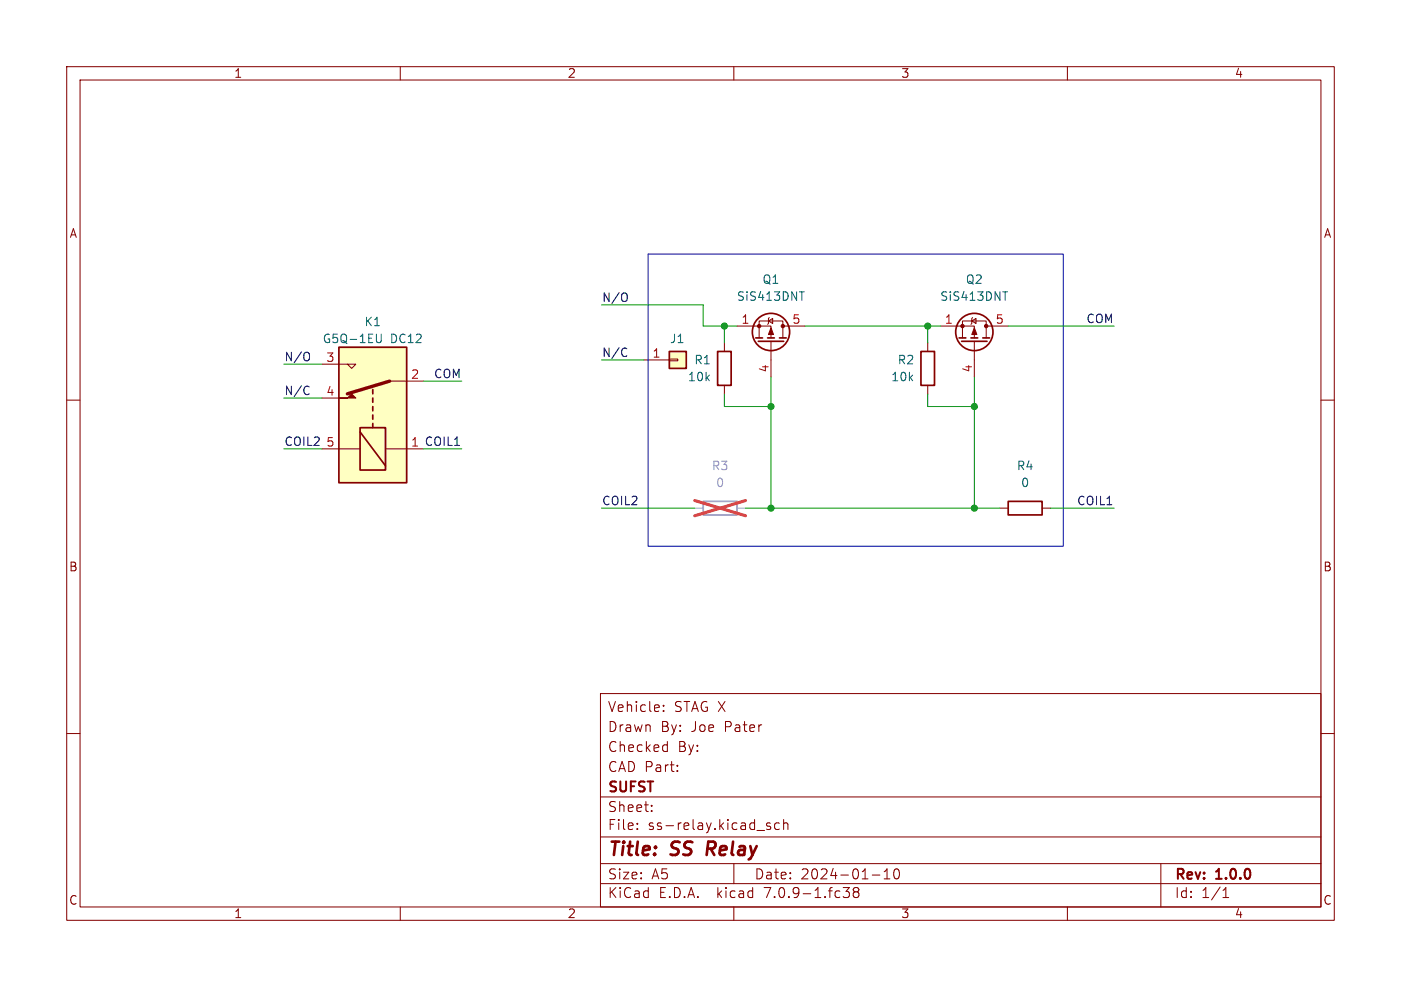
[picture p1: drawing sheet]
<svg xmlns="http://www.w3.org/2000/svg" width="210mm" height="148mm" viewBox="0 0 210 148" stroke-linecap="round" stroke-linejoin="round" font-family="sans-serif">
<g fill="none" stroke="#840000" stroke-width=".15">
<path d="M10 10h190v128h-190zM12 12h186v124h-186zM60 10v2M110 10v2M160 10v2M10 60h2M48.3 54.6h5l-.6 .6-.6-.6M48.3 59.7h2.5M58.4 57.2h5.1M96.5 54h3.8M100.3 53.8h1.3v.3h-1.3zM108.6 51.4v1.3"/>
<path d="M108.6 57.8v1.3M110.5 48.9h5.1v1.8M113.8 50.7v-2.6h3.5v2.6M115.2 48.1l.6-.3v.7zM115.3 47.6l-.1 .2v.7l-.1 .1M115.6 51.2v5.3M117.3 48.9h3.3M139.1 51.4v1.3M139.1 57.8v1.3M141 48.9h5v1.8M144.3 50.7v-2.6h3.5v2.6M145.7 48.1l.6-.3v.7z"/>
<path d="M145.8 47.6l-.1 .2v.7l-.2 .1M146 51.2v5.3M147.8 48.9h3.3M198 60h2M48.3 67.3h5.7M57.8 67.3h5.7M149.9 76.2h1.2M156.2 76.2h1.3M10 110h2M90 104h108v32h-108zM90 119.5h108M99.5 105.8v.1"/>
<path d="M99.5 106.5v.2M99.6 111.7l.4 .1M100 111.2v1.5M100 112.6l-.4 .1M101.5 115.5v.2M101.5 114.8v.1M198 110h2M60 136v2M90 132.5h108M90 129.5h108M90 125.5h108M95.5 124.2v.2"/>
<path d="M95.5 123.5v.1M97.7 121.5v.2M97.7 120.8v.1M110 136v2M110 129.5v3M115.5 123.5l-.4-.1-.2 .2 .1 .2 .5 .2v.3h-.6M116.8 123.5l-.4-.1-.3 .3v.4l.2 .2h.5M117.5 123.5a.37 .37 0 0 1 .6 .1v.8M117.5 122.9v1.5M126.4 133.1h.9l-.5 .6a.41 .41 0 0 1 .5 .2v.4l-.1 .2h-.7M128.2 133.7l-.3-.3 .1-.2 .2-.1 .4 .1 .2 .2-.1 .2-.2 .1M128.2 133.7l-.3 .3v.3l.3 .3 .4-.1 .2-.2-.1-.4-.2-.2"/>
<path d="M128.2 133.7h.3M130.8 131.2h1.1M132.5 131.8h.9M132.5 130.7l.5-.4v1.5M134.2 130.4l.3-.1a.94 .94 0 0 1 0 1.5h-.2a1 1 0 0 1-.1-1.4zM160 136v2M174 129.5v6.5M183.3 134.6h.9M183.3 133.5l.5-.4v1.5"/>
</g>
<path d="M106.2 126.2l-.3 2" fill="none" stroke="#840000" stroke-width=".4"/>
<g fill="none" stroke="#840000" stroke-width=".25">
<path d="M50.8 52.1h10.2v20.3h-10.2zM55.9 58.4v.7M55.9 59.7v.6M100.3 52.7h2.6v2.5h-2.6zM107.6 52.7h2v5.1h-2zM113.3 50.7h1M113.7 51.2h3.8M115.1 50.7h1M116.8 50.7h1.1M138 52.7h2.1v5.1h-2.1zM143.8 50.7h1M144.1 51.2h3.9"/>
<path d="M145.5 50.7h1.1M147.3 50.7h1M54 64.1h3.8v6.4h-3.8zM54 64.8l3.8 5.1M55.9 61v.6M55.9 62.2v.7M55.9 63.5v.6M151.1 75.2h5.1v2h-5.1z"/>
<circle cx="115.6" cy="49.8" r="2.79"/>
<circle cx="146" cy="49.8" r="2.79"/>
</g>
<g fill="#840000" stroke="#840000" stroke-width=".15">
<path d="M146 49.1l.4 1.1h-.7z"/>
<path d="M50.8 59.7h1.3l.6-.6 .6 .6z"/>
<path d="M115.6 49.1l.4 1.1h-.8z"/>
<circle cx="144.3" cy="48.9" r=".25"/>
<circle cx="147.8" cy="48.9" r=".25"/>
<circle cx="113.8" cy="48.9" r=".25"/>
<circle cx="117.3" cy="48.9" r=".25"/>
</g>
<path d="M57.1 50.1v1.2l-.2 .1-.4-.1M119.8 43.8h.8M150.3 43.8h.7" fill="none" stroke="#006464" stroke-width=".15"/>
<g fill="#ffffc2" stroke="#ffffc2" stroke-width=".15">
<path d="M50.8 52.1h10.2v20.3h-10.2z"/>
<path d="M100.3 52.7h2.6v2.5h-2.6z"/>
</g>
<path d="M58.4 57.2l-6.3 1.9" fill="none" stroke="#840000" stroke-width=".51"/>
<path d="M105.4 75.2h5.1v2h-5.1z" fill="none" stroke="#a1a1a1" stroke-width=".25"/>
<path d="M104.1 76.2h1.3M110.5 76.2h1.3" fill="none" stroke="#a1a1a1" stroke-width=".15"/>
<path d="M104.1 75.1l7.7 2.2M111.8 75.1l-7.7 2.2" fill="none" stroke="#eb3a3d" stroke-width=".46"/>
<path d="M46.1 57.9l.2 .1M46.2 52.9a.9 .9 0 0 1 0 1.1M46.3 59.1l-.2 .1M93.7 52.2l.3 .1M93.8 44a.9 .9 0 0 1 0 1.1M94 53.3l-.3 .2" fill="none" stroke="#0f0f0f" stroke-width=".15"/>
<path d="M97.2 38.1h62.2v43.8h-62.2z" fill="none" stroke="#0000c2" stroke-width=".15"/>
<g fill="none" stroke="#009600" stroke-width=".15">
<path d="M42.5 54.6h5.8M42.5 59.7h5.8M63.5 57.2h5.7M90.2 45.7h15.2v3.2h5.1M90.2 54h6.3M108.6 59.1v1.9h7M108.6 48.9v2.5M115.6 56.5v19.7M120.6 48.9h20.4M139.1 59.1v1.9h6.9M139.1 48.9v2.5M146 56.5v19.7"/>
<path d="M151.1 48.9h15.9M42.5 67.3h5.8M63.5 67.3h5.7M90.2 76.2h13.9M111.8 76.2h38.1M157.5 76.2h9.5"/>
</g>
<g fill="#009600" stroke="#009600" stroke-width=".15">
<circle cx="115.6" cy="76.2" r=".46"/>
<circle cx="108.6" cy="48.9" r=".46"/>
<circle cx="115.6" cy="61" r=".46"/>
<circle cx="146" cy="61" r=".46"/>
<circle cx="139.1" cy="48.9" r=".46"/>
<circle cx="146" cy="76.2" r=".46"/>
</g>
<g font-size="2.8" fill="#840000">
<text x="91" y="128.9">Title:</text>
<text x="100.7" y="128.9">SS</text>
<text x="106.8" y="128.9">Relay</text>
</g>
<g font-size="2.1" fill="#840000">
<text x="91" y="107">Vehicle:</text>
<text x="101" y="107">STAG X</text>
<text x="91" y="113">Checked</text>
<text x="91" y="110">Drawn</text>
<text x="99" y="110">By:</text>
<text x="101.6" y="113">By:</text>
<text x="103.7" y="110">Joe</text>
<text x="108.8" y="110">Pater</text>
<text x="91" y="119.2">SUFST</text>
<text x="91" y="116">CAD Part:</text>
<text x="91" y="124.7">File:</text>
<text x="91" y="122">Sheet:</text>
<text x="97.1" y="124.7">ss-relay.kicad_sch</text>
<text x="91" y="134.9">KiCad</text>
<text x="91" y="132.1">Size:</text>
<text x="97.7" y="132.1">A5</text>
<text x="98.7" y="134.9">E.D.A.</text>
<text x="107.6" y="134.9">kicad</text>
<text x="113" y="132.1">Date:</text>
<text x="114.9" y="134.9">7.0.9-1.fc38</text>
<text x="120" y="132.1">2024-01-10</text>
<text x="176" y="132.3">Rev:</text>
<text x="176" y="134.9">Id:</text>
<text x="180.1" y="134.9">1/1</text>
<text x="182.4" y="132.3">1.0.0</text>
</g>
<g font-size="1.8" fill="#840000">
<text x="35" y="11.9">1</text>
<text x="85" y="11.9">2</text>
<text x="135" y="11.9">3</text>
<text x="185" y="11.9">4</text>
<text x="10.3" y="35.9">A</text>
<text x="198.4" y="35.9">A</text>
<text x="10.3" y="85.9">B</text>
<text x="198.3" y="85.9">B</text>
<text x="10.3" y="135.9">C</text>
<text x="35" y="137.9">1</text>
<text x="85" y="137.9">2</text>
<text x="135" y="137.9">3</text>
<text x="185" y="137.9">4</text>
<text x="198.3" y="135.9">C</text>
</g>
<g font-size="1.8" fill="#0f0f0f">
<text x="90.2" y="45.4">N/O</text>
<text x="90.2" y="53.6">N/C</text>
<text x="162.7" y="48.5">COM</text>
<text x="42.5" y="54.3">N/O</text>
<text x="42.5" y="59.3">N/C</text>
<text x="65" y="56.8">COM</text>
<text x="42.5" y="67">COIL2</text>
<text x="61.5" y="67.1">1 COIL1</text>
<text x="90.2" y="75.9">COIL2</text>
<text x="161.4" y="75.9">COIL1</text>
</g>
<g font-size="1.8" fill="#006464">
<text x="110.4" y="45.3">SiS413DNT</text>
<text x="114.2" y="42.8">Q1</text>
<text x="140.8" y="45.3">SiS413DNT</text>
<text x="144.7" y="42.8">Q2</text>
<text x="48.3" y="51.7">G5Q-1EU</text>
<text x="54.5" y="49.1">K1</text>
<text x="58.5" y="51.7">DC12</text>
<text x="100.3" y="51.7">J1</text>
<text x="103" y="57.4">10k</text>
<text x="104" y="54.8">R1</text>
<text x="133.5" y="57.4">10k</text>
<text x="134.5" y="54.8">R2</text>
<text x="152.3" y="70.7">R4</text>
<text x="153" y="73.3">0</text>
</g>
<g font-size="1.8" fill="#a90000">
<text x="97.7" y="53.7">1</text>
<text x="111.1" y="48.6">1</text>
<text x="118.7" y="48.6">5</text>
<text x="141.5" y="48.6">1</text>
<text x="149.2" y="48.6">5</text>
<text x="48.8" y="54.4">3</text>
<text x="48.8" y="59.4">4</text>
<text x="61.5" y="56.9">2</text>
<text x="115.3" y="56" transform="rotate(-90 115.3 56)">4</text>
<text x="145.8" y="56" transform="rotate(-90 145.8 56)">4</text>
<text x="48.8" y="67.1">5</text>
</g>
<g font-size="1.8" fill="#989898">
<text x="106.6" y="70.7">R3</text>
<text x="107.2" y="73.3">0</text>
</g>
</svg>
